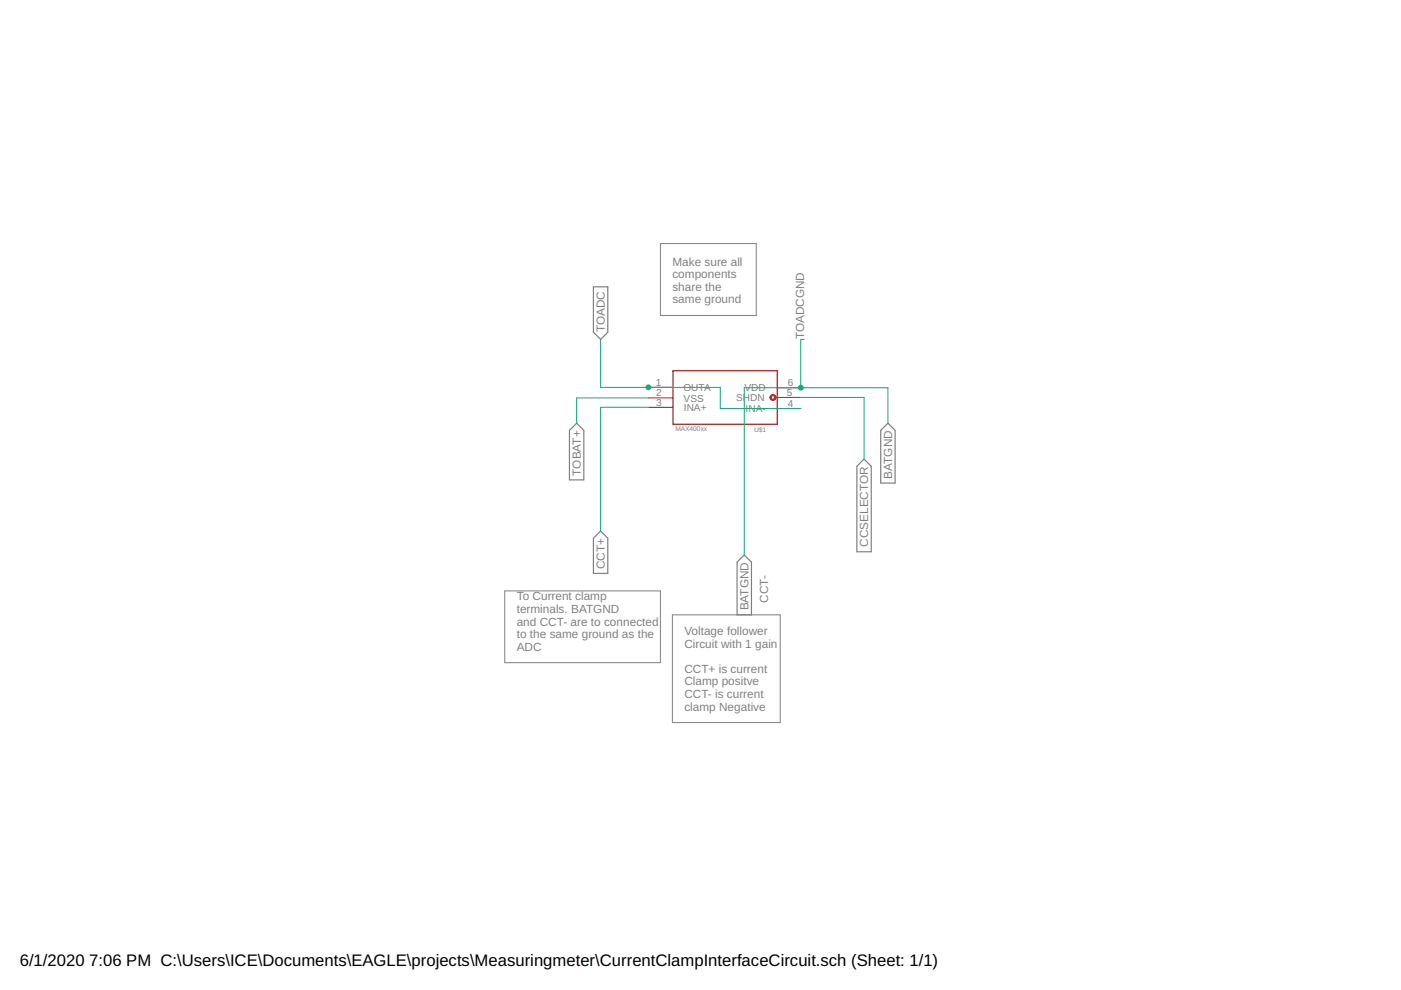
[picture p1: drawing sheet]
<svg xmlns="http://www.w3.org/2000/svg" width="297mm" height="210mm" viewBox="0 0 297 210" stroke-linecap="round" stroke-linejoin="round" font-family="sans-serif">
<path d="M140 51.6h20.3v15.3h-20.3zM107 125.3h33v15.2h-33zM142.6 130.4h22.8v22.8h-22.8z" fill="none" stroke="#808080" stroke-width=".21"/>
<path d="M125.8 60.8h3.1v9.6l-1.6 1.6-1.5-1.6zM122.3 89.7l1.5 1.5v10.5h-3.1v-10.5zM181.7 98.9l1.5-1.6 1.5 1.6v18.1h-3zM188.3 89.7l1.5 1.5v11.2h-3.1v-11.2zM127.3 112.6l1.6 1.5v7.5h-3.1v-7.5zM156.3 119.2l1.5-1.5 1.5 1.5v11.2h-3z" fill="none" stroke="#808080" stroke-width=".25"/>
<path d="M137.5 82.1h5.1M137.5 84.4h5.1M137.6 86.4h5.1M164.5 84.3h5.1M164.7 82.2h5.1M164.7 86.6h5.1" fill="none" stroke="#c90d0c" stroke-width=".21"/>
<path d="M163.4 83.8a.63 .63 0 0 1 1 .1 .63 .63 0 0 1-.3 1 .63 .63 0 0 1-.8-.6h.2a.37 .37 0 0 1 .5-.3 .37 .37 0 0 1 .1 .6 .37 .37 0 0 1-.6-.2v-.1h-.2z" fill-rule="evenodd" fill="#c90d0c" stroke="#c90d0c" stroke-width=".21"/>
<path d="M142.7 78.6h22.1v11.4h-22.1v-11.3" fill="none" stroke="#c90d0c" stroke-width=".25"/>
<path d="M127.3 72v10.1h25.4v4.5h17.1M170.5 72h-.7v10.2M137.5 84.4h-15.2v5.3M137.6 86.4h-10.3v26.2M169.6 84.3h13.6v13M188.3 89.7v-7.5h-30.5v35.5" fill="none" stroke="#0dab76" stroke-width=".21"/>
<g fill="#0dab76" stroke="#0dab76" stroke-width=".21">
<circle cx="169.8" cy="82.2" r=".51"/>
<circle cx="137.5" cy="82.1" r=".51"/>
</g>
<g font-size="3.5">
<text x="4.2" y="204.7">6/1/2020</text>
<text x="18.9" y="204.7">7:06 PM C:\Users\ICE\Documents\EAGLE\projects\Measuringmeter\CurrentClampInterfaceCircuit.sch (Sheet: 1/1)</text>
</g>
<g font-size="2.5" fill="#808080">
<text x="142.6" y="56.3">Make sure all</text>
<text x="142.6" y="59">components</text>
<text x="142.6" y="61.7">share the</text>
<text x="142.6" y="64.3">same ground</text>
<text x="128.2" y="70.4" transform="rotate(-90 128.2 70.4)">TOADC</text>
<text x="170.5" y="72" transform="rotate(-90 170.5 72)">TOADCGND</text>
<text x="123.1" y="100.9" transform="rotate(-90 123.1 100.9)">TOBAT+</text>
<text x="189.2" y="101.5" transform="rotate(-90 189.2 101.5)">BATGND</text>
<text x="184.1" y="115.9" transform="rotate(-90 184.1 115.9)">CCSELECTOR</text>
<text x="128.2" y="120.7" transform="rotate(-90 128.2 120.7)">CCT+</text>
<text x="109.6" y="127.3">To Current clamp</text>
<text x="109.6" y="130">terminals. BATGND</text>
<text x="158.7" y="129.4" transform="rotate(-90 158.7 129.4)">BATGND</text>
<text x="162.9" y="127.8" transform="rotate(-90 162.9 127.8)">CCT-</text>
<text x="109.6" y="132.6">and CCT- are to connected</text>
<text x="109.6" y="135.3">to the same ground as the</text>
<text x="109.6" y="138">ADC</text>
<text x="145.1" y="134.7">Voltage follower</text>
<text x="145.1" y="137.3">Circuit with 1 gain</text>
<text x="145.1" y="142.7">CCT+ is current</text>
<text x="145.1" y="145.3">Clamp positve</text>
<text x="145.1" y="148">CCT- is current</text>
<text x="145.1" y="150.7">clamp Negative</text>
</g>
<g font-size="2.1" fill="#808080">
<text x="139" y="81.8">1</text>
<text x="144.9" y="82.9">OUTA</text>
<text x="157.9" y="83">VDD</text>
<text x="166.8" y="83.9">5</text>
<text x="167" y="81.9">6</text>
<text x="139.1" y="84">2</text>
<text x="139.1" y="86">3</text>
<text x="145" y="85.1">VSS</text>
<text x="145" y="87.1">INA+</text>
<text x="156.1" y="85">SHDN</text>
<text x="158.1" y="87.4">INA-</text>
<text x="167" y="86.3">4</text>
</g>
<g font-size="1.4" fill="#808080">
<text x="143.2" y="91.5">MAX400xx</text>
<text x="159.9" y="91.7">U$1</text>
</g>
</svg>
